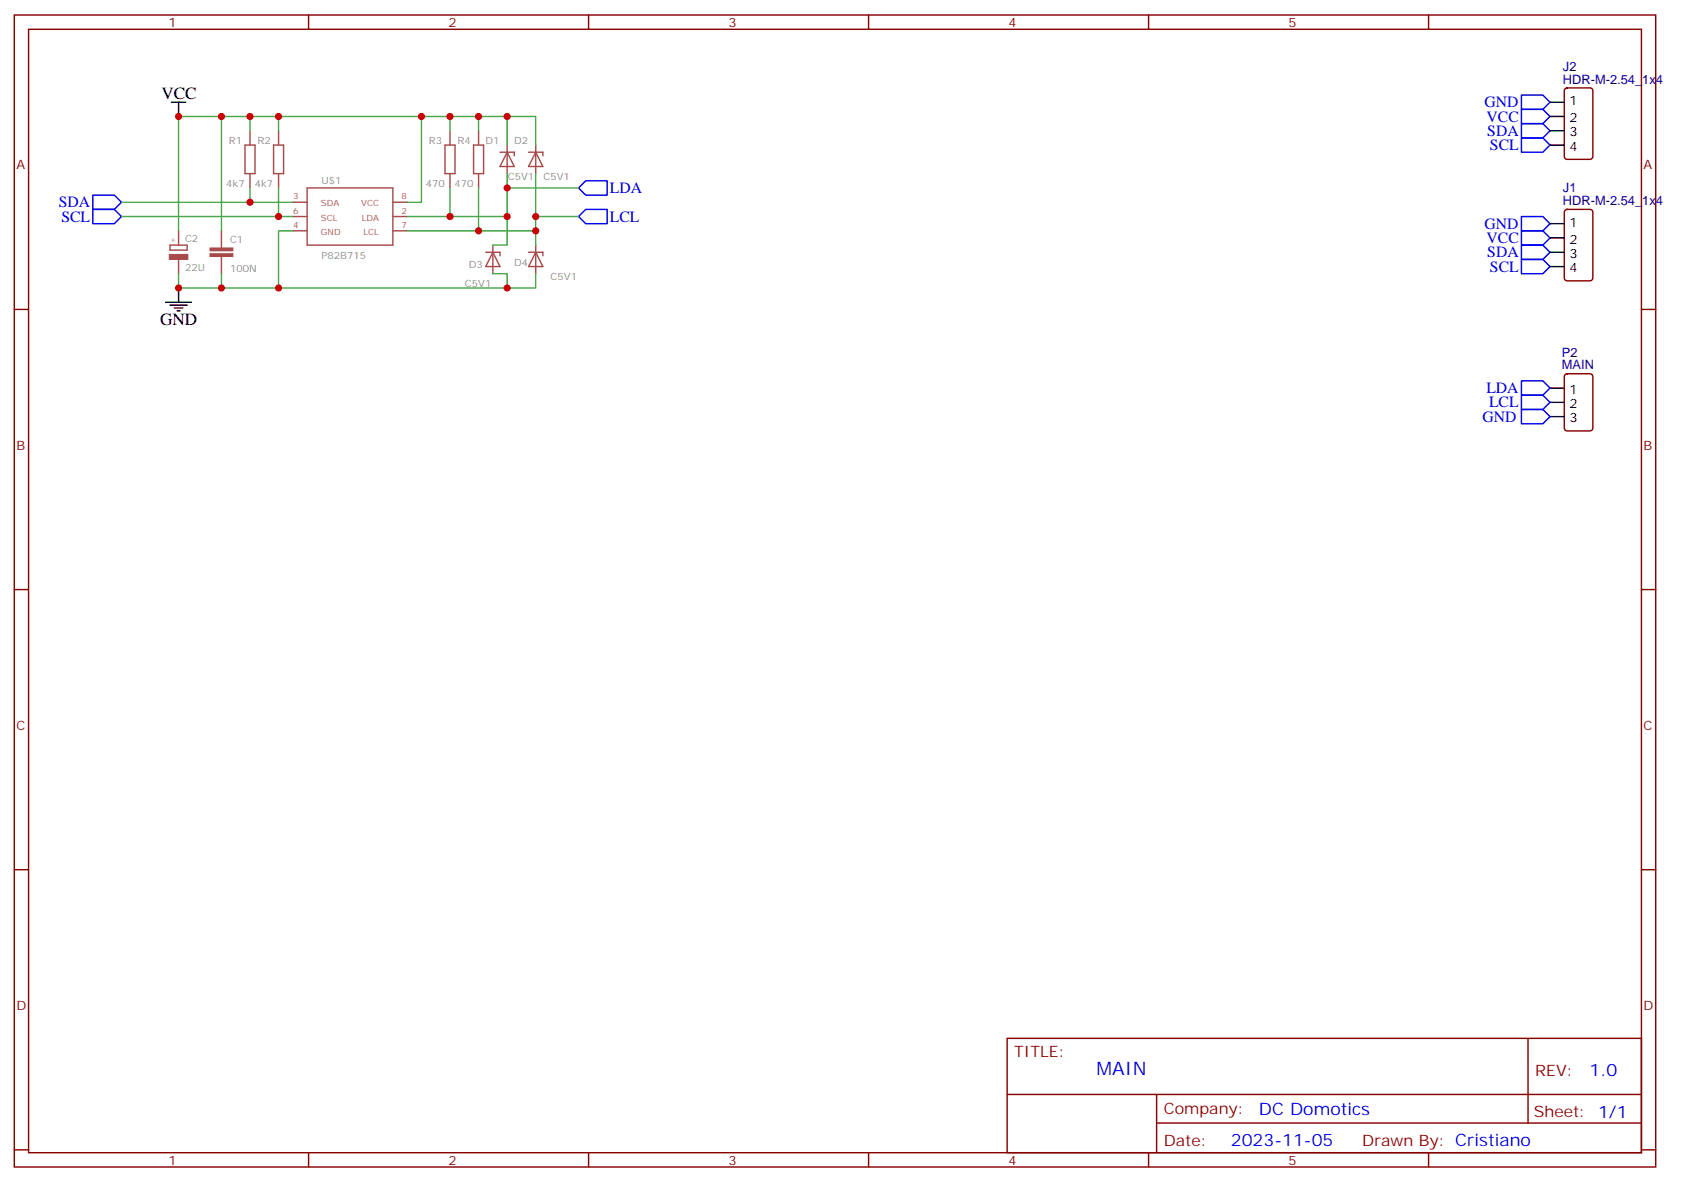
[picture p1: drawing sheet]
<svg xmlns="http://www.w3.org/2000/svg" width="415mm" height="292mm" viewBox="0 0 415 292" stroke-linecap="round" stroke-linejoin="round" font-family="sans-serif">
<g fill="none" stroke="#870000" stroke-width=".35">
<path d="M3.5 3.7h405.4v284.3h-405.4zM7.1 7.2h398.2v277.3h-398.2zM76.2 3.7v3.5M145.3 3.7v3.5M214.5 3.7v3.5M283.6 3.7v3.5M352.8 3.7v3.5M386.5 21.9l.5-.2h5.6a.71 .71 0 0 1 .7 .7v16.2a.76 .76 0 0 1-.7 .7h-5.6a.76 .76 0 0 1-.7-.7v-16.2zM386.5 51.9l.5-.2h5.6a.71 .71 0 0 1 .7 .7v16.2a.76 .76 0 0 1-.7 .7h-5.6a.76 .76 0 0 1-.7-.7v-16.2zM3.5 76.4h3.6M405.3 76.4h3.6M386.5 92.5l.5-.2h5.6a.71 .71 0 0 1 .7 .7v12.7a.76 .76 0 0 1-.7 .7h-5.6a.76 .76 0 0 1-.7-.7v-12.7z"/>
<path d="M3.5 145.5h3.6M405.3 145.5h3.6M3.5 214.7h3.6M405.3 214.7h3.6M248.7 256.3h156.6v28.2h-156.6zM377.3 256.3v20.9M248.7 270.1h156.5M285.6 277.2h119.6M285.6 270.1v14.2M3.5 283.8h3.6M76.2 284.5v3.5M145.3 284.5v3.5"/>
<path d="M214.5 284.5v3.5M283.6 284.5v3.5M352.8 284.5v3.5M405.3 283.8h3.6"/>
</g>
<g fill="none" stroke="#000" stroke-width=".35">
<path d="M42.3 25.2h3.6M44.1 25.2v3.6M382.8 25.2h3.5M382.8 28.8h3.5M382.8 32.3h3.5M382.8 35.8h3.5M382.8 55.2h3.5M382.8 58.7h3.5M40.9 74.6h6.4M42 75.3h4.2M43 76h2.2M43.7 76.7h.7"/>
<path d="M44.1 71.1v3.5M382.8 62.3h3.5M382.8 65.8h3.5M382.8 99.3h3.5M382.8 95.8h3.5M382.8 102.8h3.5"/>
</g>
<g fill="none" stroke="#00f" stroke-width=".35">
<path d="M375.7 23.5h5.3l1.8 1.7-1.8 1.8h-5.3zM375.7 27h5.3l1.8 1.8-1.8 1.7h-5.3zM375.7 30.5h5.3l1.8 1.8-1.8 1.7h-5.3zM375.7 34h5.3l1.8 1.8-1.8 1.8h-5.3zM22.9 51.7h5.3l1.8 1.7-1.8 1.8h-5.3zM22.9 48.2h5.3l1.8 1.7-1.8 1.8h-5.3zM142.9 53.4l1.7-1.7h5.3v3.5h-5.3zM142.9 46.4l1.7-1.8h5.3v3.6h-5.3zM375.7 53.4h5.3l1.8 1.8-1.8 1.8h-5.3zM375.7 57h5.3l1.8 1.7-1.8 1.8h-5.3zM375.7 60.5h5.3l1.8 1.8-1.8 1.7h-5.3zM375.7 64h5.3l1.8 1.8-1.8 1.8h-5.3z"/>
<path d="M375.7 97.5h5.3l1.8 1.8-1.8 1.8h-5.3zM375.7 94h5.3l1.8 1.8-1.8 1.7h-5.3zM375.7 101.1h5.3l1.8 1.7-1.8 1.8h-5.3z"/>
</g>
<g fill="none" stroke="#a64a4a" stroke-width=".35">
<path d="M60.5 35.8h2.5v7.1h-2.5zM61.7 32.3v3.5M67.6 35.8h2.4v7.1h-2.4zM68.8 32.3v3.5M109.9 35.8h2.5v7.1h-2.5zM111.1 32.3v3.5M116.9 35.8h2.5v7.1h-2.5zM118.2 32.3v3.5M123.5 37.6h3.5v.9M125.2 37.6l1.8 3.5h-3.5zM125.2 35.8v3.5M125.2 39.4v3.5"/>
<path d="M130.5 37.6h3.6v.9M132.3 37.6l1.8 3.5h-3.6zM132.3 35.8v3.5M132.3 39.4v3.5M44.1 57v3.4M54.7 57v4.2M61.7 42.9v3.5M68.8 42.9v3.5M72.3 49.9h3.5M72.3 53.4h3.5M72.3 57h3.5M75.8 46.4h21.2v14.1h-21.2z"/>
<path d="M97.1 49.9h3.4M97.1 53.4h3.4M97.1 57h3.4M111.1 42.9v3.5M118.2 42.9v3.5M42 60.5h4.2v1.2h-4.2zM44.1 64.1v3.5M54.7 63.3v4.3M119.9 62.3h3.6v.8M121.7 62.3l1.8 3.5h-3.6zM121.7 60.5v3.5M121.7 64.1v3.5"/>
<path d="M130.5 62.3h3.6v.8M132.3 60.5v3.5M132.3 64.1v3.5M132.3 62.3l1.8 3.5h-3.6z"/>
</g>
<g fill="#a64a4a" stroke="#a64a4a" stroke-width=".25">
<path d="M51.9 62.6h5.6v.7h-5.6z"/>
<path d="M51.9 61.2h5.6v.7h-5.6z"/>
<path d="M41.8 62.8h4.6v1.2h-4.6z"/>
</g>
<g fill="none" stroke="#4aa64a" stroke-width=".35">
<path d="M54.7 28.8v28.2M61.7 28.8v3.5M68.8 28.8v3.5M104.1 28.8h28.2v7M111.1 28.8v3.5M118.2 28.8v3.5M125.2 28.8v7M30 49.9h42.3M30 53.4h42.3M61.7 46.4v3.5M68.8 46.4v7M72.3 57h-3.5v14.1h-14.1"/>
<path d="M100.5 49.9h3.6v-21.1h-60v28.2M111.1 46.4v7M118.2 46.4v10.6M125.2 53.4v7.1h-3.5M125.2 42.9v3.5M132.3 42.9v10.5M132.3 57v3.5M142.9 46.4h-17.7v7h-24.7M142.9 53.4h-10.6v3.6h-31.8M44.1 67.6v3.5h10.6v-3.5M121.7 67.6h3.5v3.5M132.3 67.6v3.5h-63.5"/>
</g>
<g fill="#c00">
<circle cx="44.1" cy="71.1" r=".88"/>
<circle cx="44.1" cy="28.8" r=".88"/>
<circle cx="125.2" cy="71.1" r=".88"/>
<circle cx="68.8" cy="71.1" r=".88"/>
<circle cx="125.2" cy="28.8" r=".88"/>
<circle cx="111.1" cy="28.8" r=".88"/>
<circle cx="118.2" cy="28.8" r=".88"/>
<circle cx="104.1" cy="28.8" r=".88"/>
<circle cx="54.7" cy="28.8" r=".88"/>
<circle cx="61.7" cy="28.8" r=".88"/>
<circle cx="68.8" cy="28.8" r=".88"/>
<circle cx="54.7" cy="71.1" r=".88"/>
<circle cx="61.7" cy="49.9" r=".88"/>
<circle cx="68.8" cy="53.4" r=".88"/>
<circle cx="111.1" cy="53.4" r=".88"/>
<circle cx="125.2" cy="53.4" r=".88"/>
<circle cx="125.2" cy="46.4" r=".88"/>
<circle cx="118.2" cy="57" r=".88"/>
<circle cx="132.3" cy="57" r=".88"/>
<circle cx="132.3" cy="53.4" r=".88"/>
</g>
<text font-size="4.6" fill="#00f" x="270.8" y="265.3">MAIN</text>
<g font-size="4.2">
<text x="39.9" y="24.5">VCC</text>
<text x="39.5" y="80.3">GND</text>
</g>
<g font-size="4.2" fill="#00f">
<text x="392.5" y="265.6">1.0</text>
<text x="310.9" y="275.1">DC Domotics</text>
<text x="304" y="282.9">2023-11-05</text>
</g>
<g font-size="3.9" fill="#00f">
<text x="366.6" y="26.5">GND</text>
<text x="367.1" y="30">VCC</text>
<text x="367.3" y="33.5">SDA</text>
<text x="367.9" y="37.1">SCL</text>
<text x="150.6" y="47.7">LDA</text>
<text x="14.5" y="51.2">SDA</text>
<text x="15.2" y="54.7">SCL</text>
<text x="150.6" y="54.8">LCL</text>
<text x="366.6" y="56.5">GND</text>
<text x="367.1" y="60">VCC</text>
<text x="367.3" y="63.5">SDA</text>
<text x="367.9" y="67">SCL</text>
<text x="367" y="97">LDA</text>
<text x="367.7" y="100.6">LCL</text>
<text x="366.1" y="104.1">GND</text>
</g>
<g font-size="3.9" fill="#800">
<text x="250.5" y="260.9">TITLE:</text>
<text x="379.1" y="265.6">REV:</text>
<text x="287.4" y="275.1">Company:</text>
<text x="378.7" y="275.7">Sheet: 1/1</text>
<text x="287.4" y="282.8">Date:</text>
<text x="336.4" y="282.8">Drawn By: Cristiano</text>
</g>
<g font-size="3.2" fill="#800">
<text x="41.6" y="6.7">1</text>
<text x="110.8" y="6.7">2</text>
<text x="179.9" y="6.7">3</text>
<text x="249.1" y="6.7">4</text>
<text x="318.2" y="6.7">5</text>
<text x="4.1" y="41.8">A</text>
<text x="405.9" y="41.8">A</text>
<text x="4.1" y="110.9">B</text>
<text x="405.9" y="110.9">B</text>
<text x="4.1" y="180.1">C</text>
<text x="405.9" y="180.1">C</text>
<text x="4.1" y="249.2">D</text>
<text x="405.9" y="249.2">D</text>
<text x="41.6" y="287.5">1</text>
<text x="110.8" y="287.5">2</text>
<text x="179.9" y="287.5">3</text>
<text x="249.1" y="287.5">4</text>
<text x="318.2" y="287.5">5</text>
</g>
<g font-size="3.2" fill="#000080">
<text x="386" y="17.5">J2</text>
<text x="386" y="20.6">HDR-M-2.54_1x4</text>
<text x="386" y="47.4">J1</text>
<text x="386" y="50.6">HDR-M-2.54_1x4</text>
<text x="385.7" y="88">P2</text>
<text x="385.7" y="91.2">MAIN</text>
</g>
<g font-size="3.2">
<text x="387.6" y="25.9">1</text>
<text x="387.6" y="30.2">2</text>
<text x="387.6" y="33.7">3</text>
<text x="387.6" y="37.2">4</text>
<text x="387.6" y="55.9">1</text>
<text x="387.6" y="60.1">2</text>
<text x="387.6" y="63.7">3</text>
<text x="387.6" y="67.2">4</text>
<text x="387.6" y="100.7">2</text>
<text x="387.6" y="97.2">1</text>
<text x="387.6" y="104.2">3</text>
</g>
<g font-size="2.5" fill="#838383">
<text x="56.5" y="35.6">R1</text>
<text x="63.6" y="35.6">R2</text>
<text x="105.9" y="35.6">R3</text>
<text x="113" y="35.6">R4</text>
<text x="119.9" y="35.6">D1</text>
<text x="127" y="35.6">D2</text>
<text x="55.8" y="46.2">4k7</text>
<text x="62.9" y="46.2">4k7</text>
<text x="79.4" y="45.3">U$1</text>
<text x="105.2" y="46.2">470</text>
<text x="112.2" y="46.2">470</text>
<text x="125.4" y="44.4">C5V1</text>
<text x="134.2" y="44.4">C5V1</text>
<text x="45.7" y="59.8">C2</text>
<text x="56.8" y="60">C1</text>
<text x="79.4" y="64">P82B715</text>
<text x="127" y="65.6">D4</text>
<text x="45.7" y="66.9">22U</text>
<text x="56.8" y="67">100N</text>
<text x="114.8" y="70.9">C5V1</text>
<text x="115.7" y="66.2">D3</text>
<text x="136" y="69.1">C5V1</text>
</g>
<g font-size="2.1" fill="#a54b4b">
<text x="72.4" y="49.2">3</text>
<text x="72.4" y="52.8">6</text>
<text x="79.3" y="51">SDA</text>
<text x="89.2" y="51">VCC</text>
<text x="99.2" y="52.8">2</text>
<text x="99.2" y="49.2">8</text>
<text x="72.4" y="56.3">4</text>
<text x="79.3" y="54.5">SCL</text>
<text x="79.3" y="58">GND</text>
<text x="89.3" y="54.5">LDA</text>
<text x="89.8" y="58">LCL</text>
<text x="99.2" y="56.3">7</text>
</g>
<text font-size="1.8" fill="#a54b4b" x="43.3" y="59.9" transform="rotate(-90 43.3 59.9)">+</text>
</svg>
